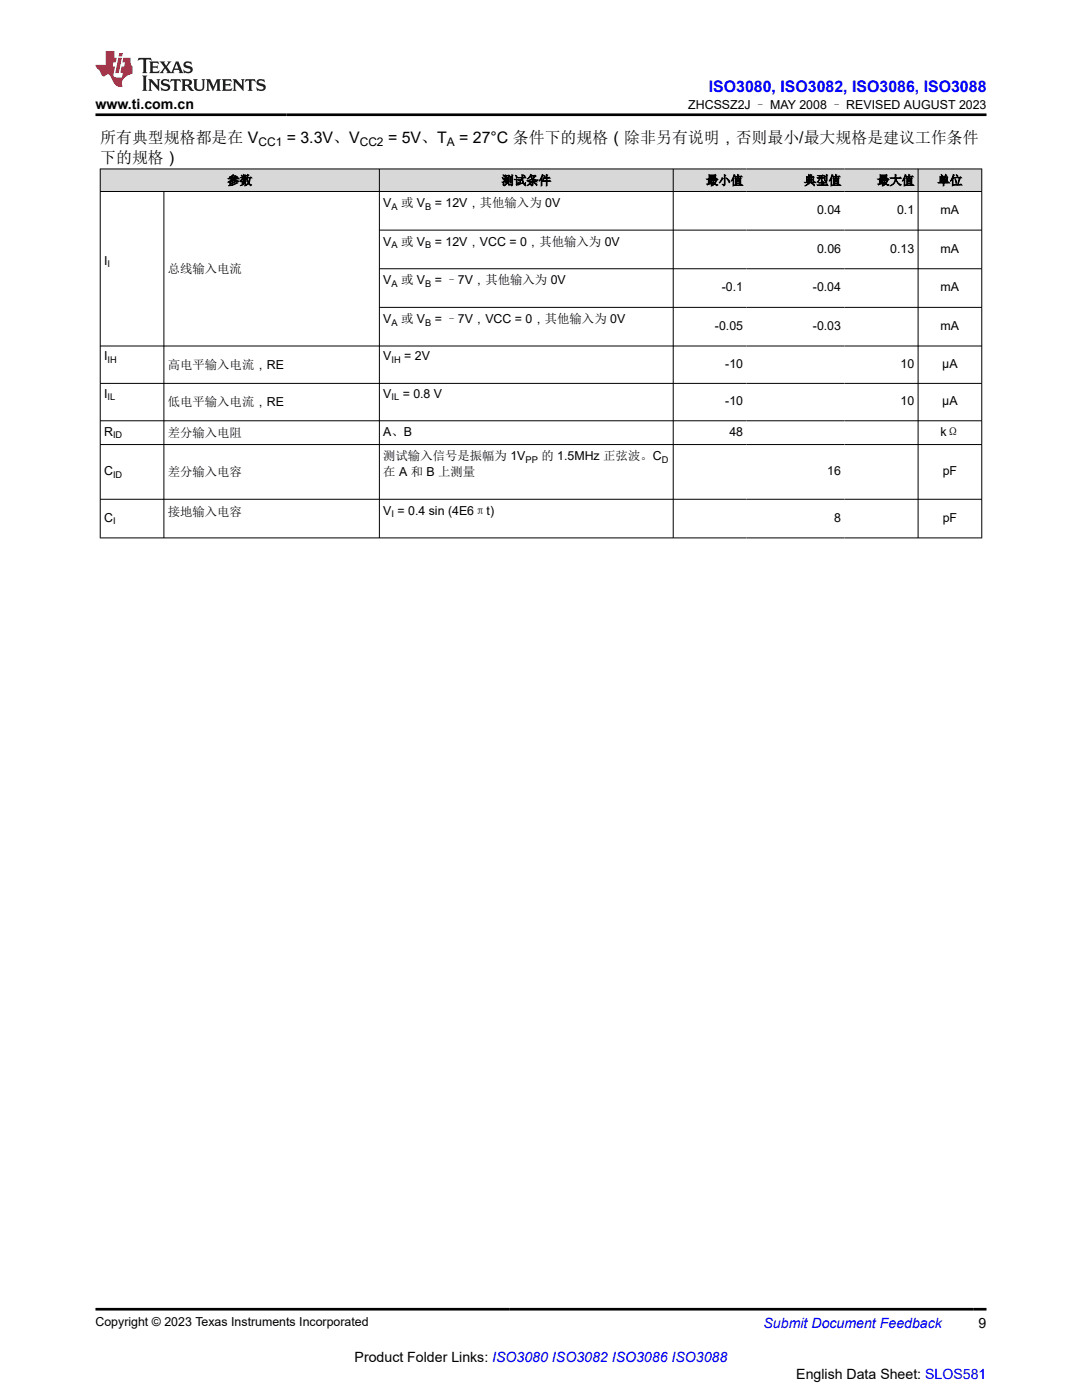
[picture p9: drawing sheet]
<svg xmlns="http://www.w3.org/2000/svg" width="216mm" height="279mm" viewBox="0 0 216 279" stroke-linecap="round" stroke-linejoin="round" font-family="sans-serif">
<g fill="#d8d8d8">
<path d="M20 33.7h175.9v4.5h-175.9z" fill-rule="evenodd"/>
<path d="M20.1 33.8h55.5v4.4h-55.5z" fill-rule="evenodd"/>
<path d="M75.8 33.8h58.5v4.4h-58.5z" fill-rule="evenodd"/>
<path d="M134.4 33.8h14.6v4.4h-14.6z" fill-rule="evenodd"/>
<path d="M149 33.8h19.5v4.4h-19.5z" fill-rule="evenodd"/>
<path d="M168.5 33.8h14.6v4.4h-14.6z" fill-rule="evenodd"/>
<path d="M183.3 33.8h12.5v4.4h-12.5z" fill-rule="evenodd"/>
</g>
<g fill="none" stroke="#000" stroke-width=".2">
<path d="M19.9 33.7h176.1M19.9 38.2h176.1M20 33.7v73.7M32.7 38.2v69.2M75.7 33.7v73.7M134.3 33.7v73.7M183.2 33.7v73.7M195.9 33.7v73.7M75.7 45.9h120.3M75.7 53.6h120.3M19.9 76.5h176.1M75.7 61.3h120.3"/>
<path d="M196 69.1h-176.1M19.9 84h176.1M19.9 88.7h176.1M19.9 99.6h176.1M19.9 107.4h176.1"/>
</g>
<path d="M27.7 11.6l-.2 .5 .5-.2h.6v.1v2.2l-.2 .4h1l-.2-.4v-2.2v-.1h.5l.5 .2-.1-.5zM29.8 12.3l.2 .4v1.5l-.2 .4h1.9l.1-.6a1.08 1.08 0 0 1-1.3 .2v-.7h.6l.4 .2v-.7l-.4 .2h-.6v-.5l.2-.2a1 1 0 0 1 1 .3l-.1-.5zM31.8 12.3l1 1.1-1 1.2h.9l-.2-.2 .4-.8 .5 .8-.2 .2h1.6l-.2-.2 .1-.5h1l.1 .5-.1 .2h.9l-.2-.3-.8-2h-.5l-1 2.2-.8-1.1 .9-1.1h-.8l.2 .2-.5 .6-.3-.6 .1-.2zM35.2 12.7l.4 1h-.8zM36.8 12.4a.65 .65 0 0 0-.2 .7 .65 .65 0 0 0 .6 .5l.7 .1 .1 .3a.79 .79 0 0 1-.7 .4 .79 .79 0 0 1-.7-.5l.1 .7 .2-.1a.93 .93 0 0 0 1.1 .1 .93 .93 0 0 0 .4-1 1.46 1.46 0 0 0-1.2-.6l-.1-.3a1.09 1.09 0 0 1 1.2 .2l-.2-.6-.1 .1-.6-.2zM28.4 15.1l.2 .4v2.2l-.2 .4h1l-.2-.4v-2.2l.2-.4zM29.6 15.8l.2 .4v1.5l-.2 .4h.8l-.3-.4v-1.3l1.7 1.8v-2l.2-.4h-.8l.2 .2 .1 1.1-1.2-1.3zM32.3 15.9a.65 .65 0 0 0-.2 .8 .65 .65 0 0 0 .7 .4l.6 .2 .1 .2a.79 .79 0 0 1-.7 .4 .79 .79 0 0 1-.7-.5l.1 .7 .2-.1a.93 .93 0 0 0 1.1 .1 .93 .93 0 0 0 .4-.9 1.46 1.46 0 0 0-1.2-.6l-.1-.4a1.09 1.09 0 0 1 1.2 .2l-.2-.6-.1 .1-.6-.1zM34.1 15.8l-.1 .6a.63 .63 0 0 1 .7-.3l.1 1.6-.3 .4h1l-.2-.4v-1.6a.66 .66 0 0 1 .8 .3l-.1-.6zM36.2 15.8l.2 .4v1.5l-.2 .4h.9l-.2-.2v-.7h.5l.1 .2a.79 .79 0 0 0 1.2 .6l-1-.9a.61 .61 0 0 0 .6-.6 .61 .61 0 0 0-.5-.7zM36.9 16.1h.2a.47 .47 0 0 1 .5 .1 .47 .47 0 0 1 .1 .5l-.2 .1-.6 .1zM38.5 15.8l.2 .2a2.27 2.27 0 0 0 .4 2 1.04 1.04 0 0 0 1.7-.7v-1.3l.2-.2h-.8l.2 .4v1.1a.6 .6 0 0 1-.6 .6 .6 .6 0 0 1-.6-.6v-1.1l.3-.4zM41.1 15.8l.2 .4v1.5l-.2 .4h.7l-.2-.4v-1.4l.9 1.9 .8-1.9v1.4l-.2 .4h1l-.3-.4v-1.5l.3-.4h-.8l-.7 1.5-.7-1.5zM44.3 15.8l.2 .4v1.5l-.2 .4h1.9l.1-.6a1.09 1.09 0 0 1-1.3 .2v-.7h.6l.4 .2v-.6l-.4 .2h-.6v-.6l.2-.1a1.01 1.01 0 0 1 1 .3l-.1-.6zM46.4 15.8l.3 .4v1.5l-.3 .4h.8l-.2-.4v-1.3l1.6 1.8v-2l.2-.4h-.7l.2 .2v1.1l-1.2-1.3zM49 15.8l-.1 .6a.63 .63 0 0 1 .8-.3v1.6l-.3 .4h1l-.2-.4v-1.6a.66 .66 0 0 1 .8 .3l-.1-.6zM51.4 15.9a.65 .65 0 0 0-.2 .8 .65 .65 0 0 0 .6 .4l.6 .2 .2 .2a.79 .79 0 0 1-.8 .4 .79 .79 0 0 1-.6-.5l.1 .7 .2-.1a.93 .93 0 0 0 1 .1 .93 .93 0 0 0 .5-.9 1.46 1.46 0 0 0-1.3-.6l-.1-.4a1.09 1.09 0 0 1 1.3 .2l-.2-.6-.2 .1-.5-.1z" fill="#231f20"/>
<path d="M21.1 10.2v2.8h-2.1l.1 .3 .9 1a.95 .95 0 0 0 .9 .9 .59 .59 0 0 1 .6-.4 .59 .59 0 0 1 .5 .4l.4 .7a1.59 1.59 0 0 0 2.1 1.4 1.61 1.61 0 0 1 1-2.3l1-.3-.1-1.5a1.59 1.59 0 0 1-.4-1.7h-1.4l-.2 .9h.5l-.1 .9h-.5l-.2 1v.2l.4 .1-.2 .9h-.6a.73 .73 0 0 1-1.1-.7l.3-1.5h-.5l.2-.9h.5l.2-.9h-.5v-1.3zM23.6 11.5l-.6 3.1h.7l.6-3.1zM23.8 10.6l-.1 .6h.7l.1-.6z" fill="#ed1c24"/>
<path d="M19 22.9h177.8M19 261.3h177.8" fill="none" stroke="#000" stroke-width=".53"/>
<text font-size="3.2" fill="#00f" x="141.4" y="18.3">ISO3080, ISO3082, ISO3086, ISO3088</text>
<g font-size="3.2">
<text x="20" y="28.4">所有典型规格都是在 V</text>
<text x="57.2" y="28.4">= 3.3V、V</text>
<text x="77.4" y="28.4">= 5V、T</text>
<text x="91.6" y="28.4">= 27°C 条件下的规格（除非另有说明，否则最小/最大规格是建议工作条件</text>
<text x="20" y="32.6">下的规格）</text>
</g>
<g font-size="2.8">
<text x="19" y="21.7">www.ti.com.cn</text>
<text x="195.3" y="265">9</text>
<text x="70.8" y="271.9">Product Folder Links: ISO3080 ISO3082 ISO3086 ISO3088</text>
<text x="158.9" y="275.3">English Data Sheet: SLOS581</text>
</g>
<text font-size="2.8" fill="#00f" x="152.4" y="265">Submit Document Feedback</text>
<g font-size="2.5">
<text x="137.3" y="21.8">ZHCSSZ2J – MAY 2008 – REVISED AUGUST 2023</text>
<text x="45.4" y="36.9">参数</text>
<text x="76.5" y="41.4">V</text>
<text x="80" y="41.4">或 V</text>
<text x="86.8" y="41.4">= 12V，其他输入为 0V</text>
<text x="100.1" y="36.9">测试条件</text>
<text x="140.9" y="36.9">最小值</text>
<text x="160.4" y="36.9">典型值</text>
<text x="175" y="36.9">最大值</text>
<text x="187.1" y="36.9">单位</text>
<text x="163" y="42.7">0.04</text>
<text x="179" y="42.7">0.1</text>
<text x="187.7" y="42.7">mA</text>
<text x="20.8" y="52.8">I</text>
<text x="76.5" y="49.1">V</text>
<text x="80" y="49.1">或 V</text>
<text x="86.8" y="49.1">= 12V，VCC = 0，其他输入为 0V</text>
<text x="163" y="50.4">0.06</text>
<text x="177.6" y="50.4">0.13</text>
<text x="187.7" y="50.4">mA</text>
<text x="33.5" y="54.5">总线输入电流</text>
<text x="76.5" y="56.8">V</text>
<text x="80" y="56.8">或 V</text>
<text x="86.8" y="56.8">= –7V，其他输入为 0V</text>
<text x="144" y="58.1">-0.1</text>
<text x="162.2" y="58.1">-0.04</text>
<text x="187.7" y="58.1">mA</text>
<text x="76.5" y="64.5">V</text>
<text x="80" y="64.5">或 V</text>
<text x="86.8" y="64.5">= –7V，VCC = 0，其他输入为 0V</text>
<text x="142.7" y="65.8">-0.05</text>
<text x="162.2" y="65.8">-0.03</text>
<text x="187.7" y="65.8">mA</text>
<text x="20.8" y="71.9">I</text>
<text x="76.5" y="71.9">V</text>
<text x="80.7" y="71.9">= 2V</text>
<text x="33.5" y="73.5">高电平输入电流，RE</text>
<text x="144.7" y="73.4">-10</text>
<text x="179.7" y="73.4">10</text>
<text x="188" y="73.4">µA</text>
<text x="20.8" y="79.4">I</text>
<text x="33.5" y="81">低电平输入电流，RE</text>
<text x="76.5" y="79.4">V</text>
<text x="80.3" y="79.4">= 0.8 V</text>
<text x="144.7" y="80.9">-10</text>
<text x="179.7" y="80.9">10</text>
<text x="188" y="80.9">µA</text>
<text x="20.8" y="87">R</text>
<text x="33.5" y="87.2">差分输入电阻</text>
<text x="76.5" y="87.1">A、B</text>
<text x="145.5" y="87">48</text>
<text x="187.7" y="87.1">kΩ</text>
<text x="20.8" y="94.8">C</text>
<text x="33.5" y="95.1">差分输入电容</text>
<text x="76.5" y="95.1">在 A 和 B 上测量</text>
<text x="76.5" y="91.9">测试输入信号是振幅为 1V</text>
<text x="108" y="91.9">的 1.5MHz 正弦波。C</text>
<text x="165.1" y="94.8">16</text>
<text x="188.1" y="94.8">pF</text>
<text x="20.8" y="104.1">C</text>
<text x="33.5" y="102.9">接地输入电容</text>
<text x="76.5" y="102.8">V = 0.4 sin (4E6πt)</text>
<text x="166.5" y="104.1">8</text>
<text x="188.1" y="104.1">pF</text>
<text x="19" y="264.7">Copyright © 2023 Texas Instruments Incorporated</text>
</g>
<g font-size="2.4">
<text x="51.6" y="29.1">CC1</text>
<text x="71.8" y="29.1">CC2</text>
<text x="89.2" y="29.1">A</text>
</g>
<g font-size="1.9">
<text x="78.1" y="41.8">A</text>
<text x="84.8" y="41.8">B</text>
<text x="21.5" y="53.3">I</text>
<text x="78.1" y="49.6">A</text>
<text x="84.8" y="49.6">B</text>
<text x="78.1" y="57.3">A</text>
<text x="84.8" y="57.3">B</text>
<text x="78.1" y="65">A</text>
<text x="84.8" y="65">B</text>
<text x="21.5" y="72.4">IH</text>
<text x="78.1" y="72.4">IH</text>
<text x="21.5" y="79.9">IL</text>
<text x="78.1" y="79.9">IL</text>
<text x="22.6" y="87.5">ID</text>
<text x="22.6" y="95.3">ID</text>
<text x="104.9" y="92.4">PP</text>
<text x="132" y="92.4">D</text>
<text x="22.6" y="104.6">I</text>
<text x="78.1" y="103.3">I</text>
</g>
</svg>
